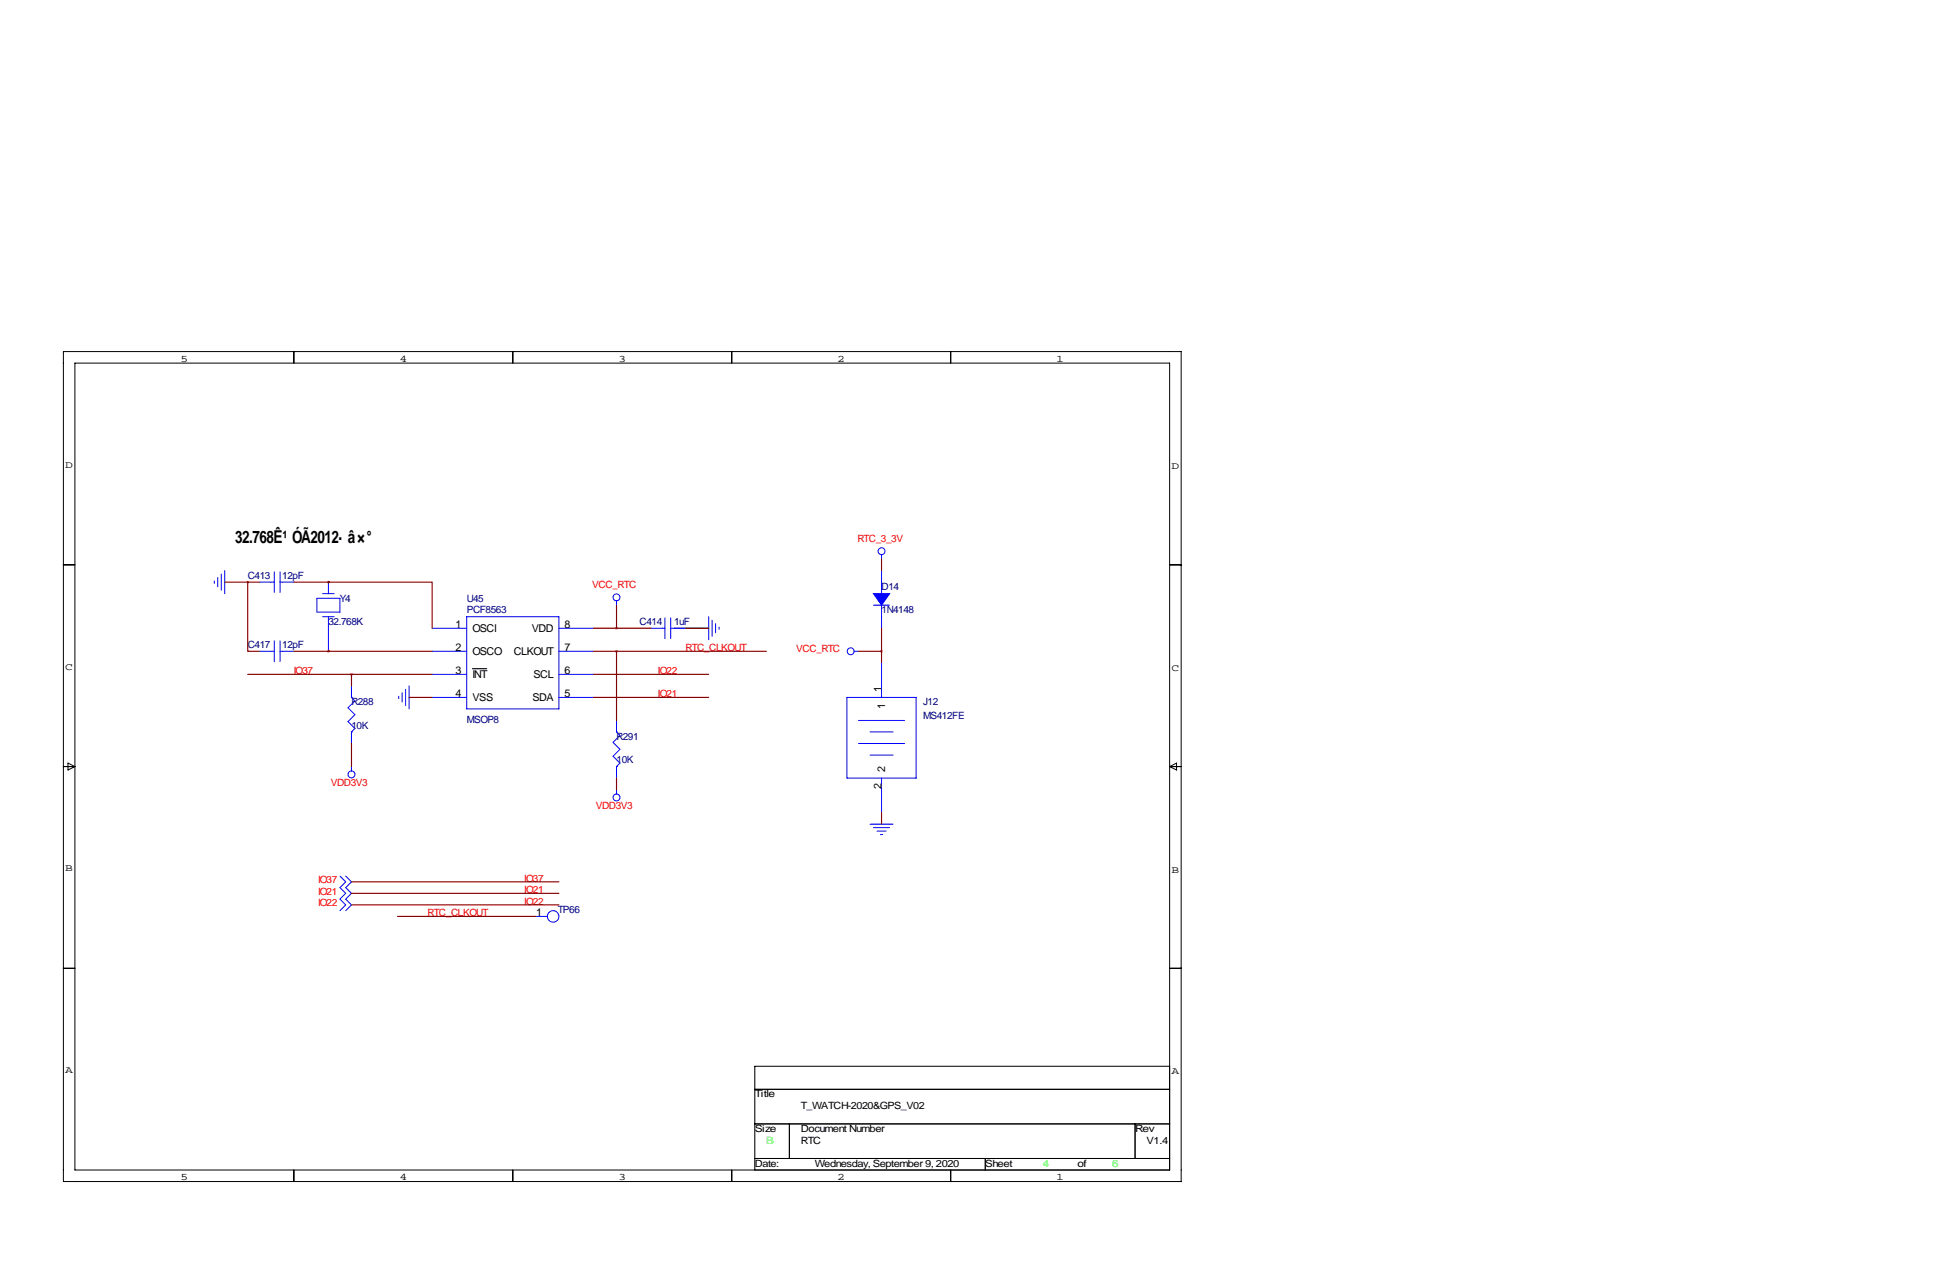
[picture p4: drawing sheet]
<svg xmlns="http://www.w3.org/2000/svg" width="432mm" height="279mm" viewBox="0 0 432 279" stroke-linecap="round" stroke-linejoin="round" font-family="sans-serif">
<g fill="none" stroke="#000" stroke-width=".22">
<path d="M14 77.5h246.3v182.8h-246.3zM64.8 77.5v2.5M113 77.5v2.5M161.3 77.5v2.5M209.5 77.5v2.5M16.5 80h241.3v177.8h-241.3zM14 124.5h2.5M148.6 138.4h7.6M257.8 124.5h2.5M14 168.9h2.5M15 168.1l1.5 .8-1.5 .8zM257.8 168.9h2.5"/>
<path d="M257.8 168.9l1.5-.8v1.6zM14 213.4h2.5M257.8 213.4h2.5M257.8 234.9h-91.4v22.9M64.8 257.8v2.5M113 257.8v2.5M161.3 257.8v2.5M166.4 240h91.4M166.4 247.6h91.4M166.4 255.3h91.4M174 247.6v7.7M209.5 257.8v2.5"/>
<path d="M217.2 255.3v2.5M250.2 247.6v7.7"/>
</g>
<g fill="none" stroke="#00f" stroke-width=".22">
<path d="M47.2 128v.5M48 127.3v2M48.8 126.5v3.5M49.5 125.7v5.1M57.1 128.3h3.4M60.5 126v4.6M61.7 126v4.6M61.7 128.3h3.1M69.8 131.8h5.1v3.1h-5.1zM71.1 135.9h2.6M71.1 130.8h2.6M72.4 128.3v2.5"/>
<path d="M72.4 135.9v7.6M95.2 138.4h7.7M102.9 135.9h20.3v20.3h-20.3zM123.2 138.4h7.6M135.9 132.3v1M143.5 138.4h3.1M146.6 136.1v4.6M147.8 138.4h3.3M147.8 136.1v4.6M156.2 135.9v5.1M157 136.7v3.5M157.7 137.4v2"/>
<path d="M158.5 138.2v.5M192.5 133.3h3.6M194.3 122.2v1M194.3 125.7v5.1M194.3 133.3v5.1M57.1 143.5h3.4M60.5 141.2v4.6M61.7 143.5h3.1M61.7 141.2v4.6M77.5 153.7h.1M77.5 153.7l.7 .7-1.5 1.6 1.5 1.5-1.5 1.5 1.5 1.5-.7 .8M77.5 151.1v2.6"/>
<path d="M87.9 153.4v.5M88.6 152.7v2M89.4 151.9v3.5M90.2 151.1v5.1M95.2 143.5h7.7M95.2 148.6h7.7M95.2 153.7h7.7M123.2 143.5h7.6M123.2 148.6h7.6M123.2 153.7h7.6M135.9 158.8v2.5M186.7 153.7h15.2v17.7h-15.2z"/>
<path d="M188.2 143.5h1M189.2 158.8h10.2M194.3 146v7.7M77.5 161.3h.1M77.5 161.3v2.5M77.5 168.9v1M135.9 161.3h.1M135.9 168.9h.1M135.9 161.3l.8 .8-1.6 1.5 1.6 1.5-1.6 1.5 1.6 1.5-.8 .8M135.9 168.9v2.5M135.9 174v1M189.2 163.8h10.2"/>
<path d="M191.8 161.3h5M191.8 166.4h5M194.3 171.4v7.7M74.9 193l1.3 1.3-1.3 1.3 1.3 1.2-1.3 1.3 1.3 1.3-1.3 1.3M76.2 193l1.3 1.3-1.3 1.3 1.3 1.2-1.3 1.3 1.3 1.3-1.3 1.3M191.8 181.6h5M192.5 182.4h3.6M193.3 183.1h2M194.1 183.9h.5M118.1 201.9h2.5"/>
<circle cx="135.9" cy="131.6" r=".76"/>
<circle cx="194.3" cy="121.5" r=".76"/>
<circle cx="187.5" cy="143.5" r=".76"/>
<circle cx="77.5" cy="170.6" r=".76"/>
<circle cx="135.9" cy="175.7" r=".76"/>
<circle cx="121.9" cy="201.9" r="1.27"/>
</g>
<path d="M104.1 147.3h3.2" fill="none" stroke="#000" stroke-width=".25"/>
<path d="M192.5 130.8h3.6l-1.8 2.5z" fill="#00f" stroke="#00f" stroke-width=".22"/>
<g fill="none" stroke="#800000" stroke-width=".25">
<path d="M49.5 128.3h7.6M54.6 128.3v15.2h2.5M64.8 128.3h7.6M72.4 128.3h22.8v10.1M72.4 128.3h.1M130.8 138.4h12.7M135.9 133.3v5.1M151.1 138.4h5.1M194.3 123.2v2.5M194.3 138.4v7.6M54.6 148.6h40.6M64.8 143.5h30.4"/>
<path d="M72.4 143.5h.1M77.5 148.6v2.5M90.2 153.7h5M130.8 153.7h25.4M130.8 143.5h38.1M130.8 148.6h25.4M135.9 143.5v15.3M189.2 143.5h5.1M77.5 163.8v5.1M135.9 171.4v2.6M194.3 179.1v2.5M77.5 196.8h45.7"/>
<path d="M77.5 194.3h45.7M77.5 199.4h45.7M87.6 201.9h30.5"/>
</g>
<text font-size="3.8" x="51.9" y="119.6">32.768Ê¹ÓÃ2012·â×°</text>
<g font-size="2.4">
<text x="100.4" y="138.4">1</text>
<text x="100.4" y="143.5">2</text>
<text x="104.1" y="139.2">OSCI</text>
<text x="117.2" y="139.2">VDD</text>
<text x="124.5" y="143.5">7</text>
<text x="124.5" y="138.4">8</text>
<text x="100.4" y="148.6">3</text>
<text x="104.1" y="144.3">OSCO</text>
<text x="104.1" y="149.4">INT</text>
<text x="113.2" y="144.3">CLKOUT</text>
<text x="117.6" y="149.4">SCL</text>
<text x="124.5" y="148.6">6</text>
<text x="100.4" y="153.7">4</text>
<text x="104.1" y="154.5">VSS</text>
<text x="117.3" y="154.5">SDA</text>
<text x="124.5" y="153.7">5</text>
<text x="194.3" y="152.4" transform="rotate(-90 194.3 152.4)">1</text>
<text x="195.1" y="156.2" transform="rotate(-90 195.1 156.2)">1</text>
<text x="194.3" y="173.9" transform="rotate(-90 194.3 173.9)">2</text>
<text x="195.1" y="170.2" transform="rotate(-90 195.1 170.2)">2</text>
<text x="118.2" y="201.9">1</text>
</g>
<g font-size="2.2">
<text x="39.8" y="79.8">5</text>
<text x="88" y="79.8">4</text>
<text x="136.3" y="79.8">3</text>
<text x="184.6" y="79.8">2</text>
<text x="232.8" y="79.8">1</text>
<text x="14.4" y="103.1">D</text>
<text x="258.2" y="103.4">D</text>
<text x="14.4" y="147.6">C</text>
<text x="258.2" y="147.8">C</text>
<text x="14.4" y="192">B</text>
<text x="258.2" y="192.3">B</text>
<text x="14.4" y="236.5">A</text>
<text x="258.2" y="236.7">A</text>
<text x="166.4" y="241.8">Title</text>
<text x="176.5" y="244.3">T_WATCH-2020&amp;GPS_V02</text>
<text x="166.4" y="249.4">Size</text>
<text x="176.5" y="252">RTC</text>
<text x="176.5" y="249.4">Document Number</text>
<text x="250.2" y="249.4">Rev</text>
<text x="252.7" y="252">V1.4</text>
<text x="166.4" y="257">Date:</text>
<text x="179.6" y="257">Wednesday, September 9, 2020</text>
<text x="217.2" y="257">Sheet</text>
<text x="237.5" y="257">of</text>
<text x="39.8" y="260.1">5</text>
<text x="88" y="260.1">4</text>
<text x="136.3" y="260.1">3</text>
<text x="184.6" y="260.1">2</text>
<text x="232.8" y="260.1">1</text>
</g>
<g font-size="2.2" fill="#f00">
<text x="189" y="119.4">RTC_3_3V</text>
<text x="130.6" y="129.5">VCC_RTC</text>
<text x="151.1" y="143.5">RTC_CLKOUT</text>
<text x="175.5" y="143.8">VCC_RTC</text>
<text x="64.8" y="148.6">IO37</text>
<text x="145" y="148.6">IO22</text>
<text x="145" y="153.7">IO21</text>
<text x="72.9" y="173.2">VDD3V3</text>
<text x="131.3" y="178.3">VDD3V3</text>
<text x="70.1" y="197.1">IO21</text>
<text x="70.1" y="194.6">IO37</text>
<text x="115.6" y="196.8">IO21</text>
<text x="115.6" y="194.3">IO37</text>
<text x="70.1" y="199.6">IO22</text>
<text x="94.2" y="201.9">RTC_CLKOUT</text>
<text x="115.6" y="199.4">IO22</text>
</g>
<g font-size="2.2" fill="#000080">
<text x="54.6" y="127.5">C413</text>
<text x="62.2" y="127.5">12pF</text>
<text x="194.3" y="130">D14</text>
<text x="72.4" y="137.7">32.768K</text>
<text x="74.9" y="132.6">Y4</text>
<text x="102.9" y="132.6">U45</text>
<text x="102.9" y="135.1">PCF8563</text>
<text x="141" y="137.7">C414</text>
<text x="148.6" y="137.7">1uF</text>
<text x="194.3" y="135.1">1N4148</text>
<text x="54.6" y="142.7">C417</text>
<text x="62.2" y="142.7">12pF</text>
<text x="77.5" y="155.4">R288</text>
<text x="203.5" y="155.4">J12</text>
<text x="77.5" y="160.5">10K</text>
<text x="102.9" y="159.3">MSOP8</text>
<text x="203.5" y="158.5">MS412FE</text>
<text x="135.9" y="163.1">R291</text>
<text x="135.9" y="168.1">10K</text>
<text x="122.9" y="201.2">TP66</text>
</g>
<g font-size="2.2" fill="#0f0">
<text x="168.9" y="252">B</text>
<text x="229.9" y="257">4</text>
<text x="245.1" y="257">6</text>
</g>
</svg>
